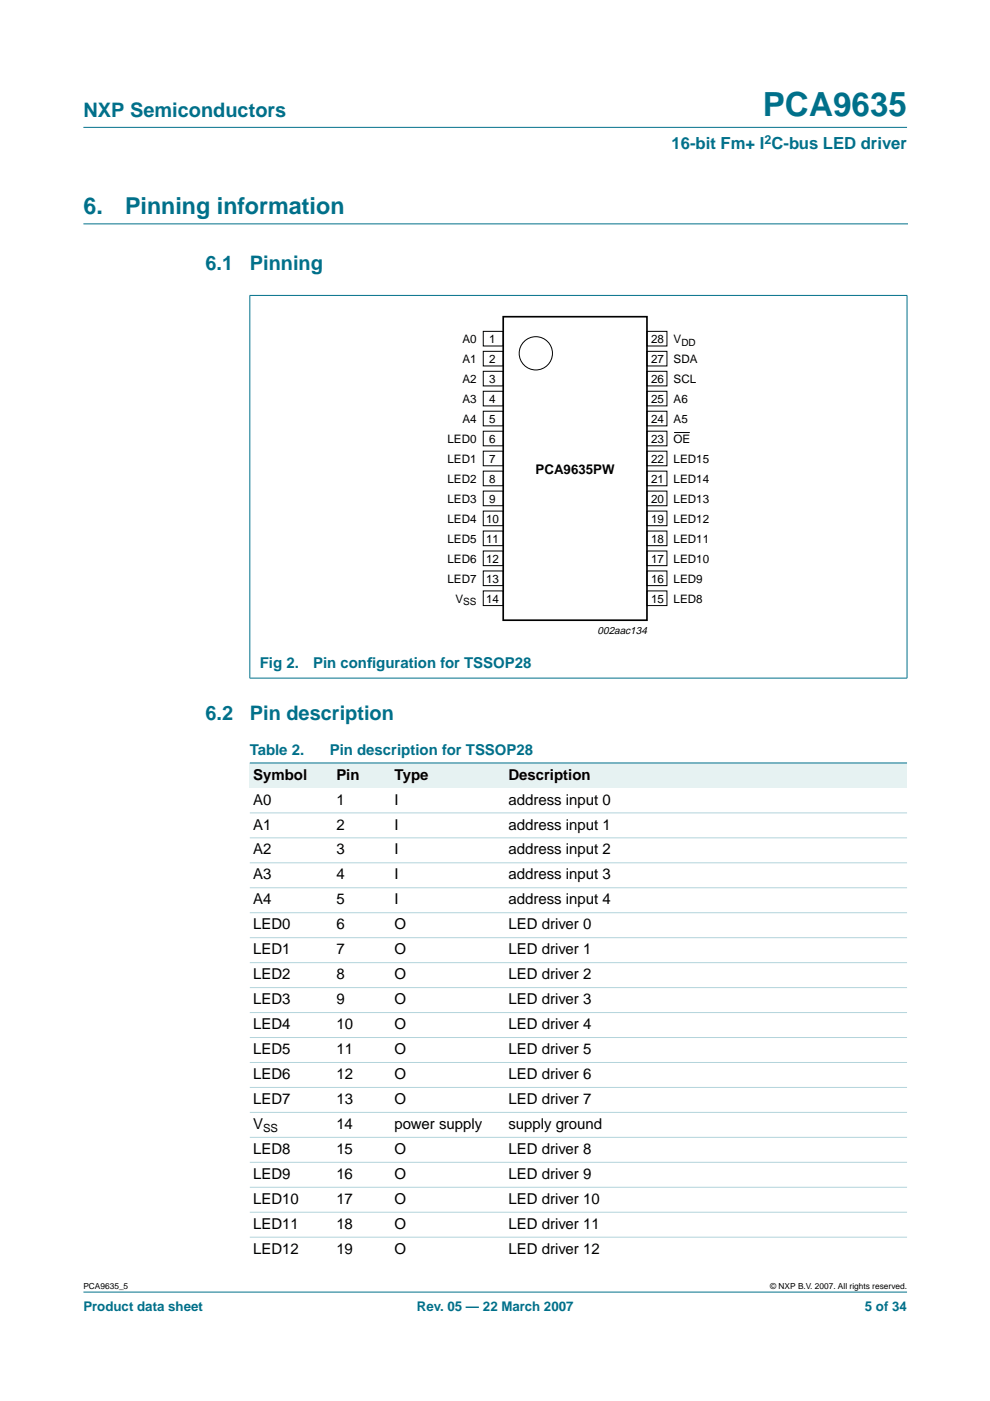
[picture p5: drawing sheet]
<svg xmlns="http://www.w3.org/2000/svg" width="210mm" height="297mm" viewBox="0 0 210 297" stroke-linecap="round" stroke-linejoin="round" font-family="sans-serif">
<g fill="#00708a" stroke="#00708a" stroke-width=".21">
<path d="M17.7 273.9h174.6z"/>
<path d="M17.7 27h174.6z"/>
<path d="M53 62.7v81z"/>
<path d="M192.3 62.7v81z"/>
<path d="M52.9 62.6h139.5z"/>
<path d="M52.9 143.8h139.5z"/>
</g>
<path d="M17.7 47.5h174.7" fill="none" stroke="#00708a" stroke-width=".21"/>
<g fill="none" stroke="#000" stroke-width=".21">
<path d="M102.5 70.3h4.2v3.1h-4.2zM102.5 74.5h4.2v3.1h-4.2zM102.5 78.7h4.2v3.1h-4.2zM137.2 78.7h4.2v3.1h-4.2zM137.2 70.3h4.2v3.1h-4.2zM137.2 74.5h4.2v3.1h-4.2zM102.5 83h4.2v3.1h-4.2zM102.5 87.2h4.2v3.1h-4.2zM102.5 91.4h4.2v3.1h-4.2zM102.5 95.7h4.2v3.1h-4.2zM102.5 99.9h4.2v3.1h-4.2zM137.2 95.7h4.2v3.1h-4.2z"/>
<path d="M137.2 99.9h4.2v3.1h-4.2zM137.2 87.2h4.2v3.1h-4.2zM137.2 91.4h4.2v3.1h-4.2zM137.2 83h4.2v3.1h-4.2zM142.9 91.7h3.4M102.5 104.1h4.2v3.1h-4.2zM102.5 108.4h4.2v3.1h-4.2zM102.5 112.6h4.2v3.1h-4.2zM102.5 116.8h4.2v3.1h-4.2zM137.2 112.6h4.2v3.1h-4.2zM137.2 116.8h4.2v3.1h-4.2zM137.2 104.1h4.2v3.1h-4.2z"/>
<path d="M137.2 108.4h4.2v3.1h-4.2zM102.5 121.1h4.2v3.1h-4.2zM102.5 125.3h4.2v3.1h-4.2zM137.2 121.1h4.2v3.1h-4.2zM137.2 125.3h4.2v3.1h-4.2z"/>
<circle cx="113.6" cy="74.9" r="3.5"/>
</g>
<path d="M106.7 67.2h30.5v64.3h-30.5z" fill="none" stroke="#000" stroke-width=".35"/>
<g fill="#e6f2f2">
<path d="M53 161.8h17.6v5.3h-17.6z" fill-rule="evenodd"/>
<path d="M70.6 161.8h12.4v5.3h-12.4z" fill-rule="evenodd"/>
<path d="M83 161.8h24.1v5.3h-24.1z" fill-rule="evenodd"/>
<path d="M107.1 161.8h85.2v5.3h-85.2z" fill-rule="evenodd"/>
</g>
<path d="M53 161.8h139.3z" fill="#00708a" stroke="#00708a" stroke-width=".21"/>
<g fill="#b3d4db" stroke="#b3d4db" stroke-width=".21">
<path d="M53 172.3h139.3z"/>
<path d="M53 177.6h139.3z"/>
<path d="M53 182.9h139.3z"/>
<path d="M53 188.2h139.3z"/>
<path d="M53 193.5h139.3z"/>
<path d="M53 198.8h139.3z"/>
<path d="M53 204.1h139.3z"/>
<path d="M53 209.4h139.3z"/>
<path d="M53 214.7h139.3z"/>
<path d="M53 220h139.3z"/>
<path d="M53 225.3h139.3z"/>
<path d="M53 230.6h139.3z"/>
<path d="M53 235.8h139.3z"/>
<path d="M53 241.1h139.3z"/>
<path d="M53 246.4h139.3z"/>
<path d="M53 251.7h139.3z"/>
<path d="M53 257h139.3z"/>
<path d="M53 262.3h139.3z"/>
</g>
<text font-size="7.1" fill="#00708a" x="161.7" y="24.7">PCA9635</text>
<g font-size="4.9" fill="#00708a">
<text x="17.7" y="45.5">6.</text>
<text x="26.5" y="45.5">Pinning information</text>
</g>
<g font-size="4.2" fill="#00708a">
<text x="17.7" y="24.9">NXP Semiconductors</text>
<text x="43.6" y="57.3">6.1</text>
<text x="53" y="57.3">Pinning</text>
<text x="43.6" y="152.6">6.2</text>
<text x="53" y="152.6">Pin description</text>
</g>
<text font-size="3.5" fill="#00708a" x="142.4" y="31.6">16-bit Fm+ I C-bus LED driver</text>
<g font-size="3.2" fill="#00708a">
<text x="55.1" y="141.7">Fig 2.</text>
<text x="66.4" y="141.7">Pin conf</text>
<text x="77.8" y="141.7">iguration for TSSOP28</text>
<text x="53" y="160">Table 2.</text>
<text x="69.9" y="160">Pin description for TSSOP28</text>
</g>
<g font-size="3.2">
<text x="53.7" y="165.3">Symbol</text>
<text x="71.3" y="165.3">Pin</text>
<text x="83.7" y="165.3">Type</text>
<text x="107.8" y="165.3">Description</text>
<text x="53.7" y="170.6">A0</text>
<text x="71.3" y="170.6">1</text>
<text x="83.7" y="170.6">I</text>
<text x="107.8" y="170.6">address input 0</text>
<text x="53.7" y="175.9">A1</text>
<text x="71.3" y="175.9">2</text>
<text x="83.7" y="175.9">I</text>
<text x="107.8" y="175.9">address input 1</text>
<text x="53.7" y="181.2">A2</text>
<text x="71.3" y="181.2">3</text>
<text x="83.7" y="181.2">I</text>
<text x="107.8" y="181.2">address input 2</text>
<text x="53.7" y="186.5">A3</text>
<text x="53.7" y="191.8">A4</text>
<text x="71.3" y="186.5">4</text>
<text x="71.3" y="191.8">5</text>
<text x="83.7" y="186.5">I</text>
<text x="83.7" y="191.8">I</text>
<text x="107.8" y="186.5">address input 3</text>
<text x="107.8" y="191.8">address input 4</text>
<text x="53.7" y="197">LED0</text>
<text x="71.3" y="197">6</text>
<text x="83.7" y="197">O</text>
<text x="107.8" y="197">LED driver 0</text>
<text x="53.7" y="202.3">LED1</text>
<text x="71.3" y="202.3">7</text>
<text x="83.7" y="202.3">O</text>
<text x="107.8" y="202.3">LED driver 1</text>
<text x="53.7" y="207.6">LED2</text>
<text x="71.3" y="207.6">8</text>
<text x="83.7" y="207.6">O</text>
<text x="107.8" y="207.6">LED driver 2</text>
<text x="53.7" y="212.9">LED3</text>
<text x="71.3" y="212.9">9</text>
<text x="83.7" y="212.9">O</text>
<text x="107.8" y="212.9">LED driver 3</text>
<text x="53.7" y="218.2">LED4</text>
<text x="71.3" y="218.2">10</text>
<text x="83.7" y="218.2">O</text>
<text x="107.8" y="218.2">LED driver 4</text>
<text x="53.7" y="223.5">LED5</text>
<text x="71.3" y="223.5">11</text>
<text x="83.7" y="223.5">O</text>
<text x="107.8" y="223.5">LED driver 5</text>
<text x="53.7" y="228.8">LED6</text>
<text x="71.3" y="228.8">12</text>
<text x="83.7" y="228.8">O</text>
<text x="107.8" y="228.8">LED driver 6</text>
<text x="53.7" y="234.1">LED7</text>
<text x="53.7" y="239.4">V</text>
<text x="71.3" y="239.4">14</text>
<text x="71.3" y="234.1">13</text>
<text x="83.7" y="239.4">power supply</text>
<text x="83.7" y="234.1">O</text>
<text x="107.8" y="239.4">supply ground</text>
<text x="107.8" y="234.1">LED driver 7</text>
<text x="53.7" y="244.7">LED8</text>
<text x="71.3" y="244.7">15</text>
<text x="83.7" y="244.7">O</text>
<text x="107.8" y="244.7">LED driver 8</text>
<text x="53.7" y="250">LED9</text>
<text x="71.3" y="250">16</text>
<text x="83.7" y="250">O</text>
<text x="107.8" y="250">LED driver 9</text>
<text x="53.7" y="255.3">LED10</text>
<text x="71.3" y="255.3">17</text>
<text x="83.7" y="255.3">O</text>
<text x="107.8" y="255.3">LED driver 10</text>
<text x="53.7" y="260.5">LED11</text>
<text x="71.3" y="260.5">18</text>
<text x="83.7" y="260.5">O</text>
<text x="107.8" y="260.5">LED driver 11</text>
<text x="53.7" y="265.8">LED12</text>
<text x="71.3" y="265.8">19</text>
<text x="83.7" y="265.8">O</text>
<text x="107.8" y="265.8">LED driver 12</text>
</g>
<text font-size="2.8" x="113.5" y="100.5">PCA9635PW</text>
<g font-size="2.8" fill="#00708a">
<text x="17.7" y="278">Product data sheet</text>
<text x="88.4" y="278">Rev. 05 — 22 March 2007</text>
<text x="183.4" y="278">5 of 34</text>
</g>
<text font-size="2.6" fill="#00708a" x="162.1" y="30.5">2</text>
<g font-size="2.5">
<text x="98" y="72.8">A0</text>
<text x="98" y="77">A1</text>
<text x="103.7" y="72.7">1</text>
<text x="103.7" y="77">2</text>
<text x="138.1" y="72.7">28</text>
<text x="138.1" y="77">27</text>
<text x="142.8" y="72.8">V</text>
<text x="142.8" y="77">SDA</text>
<text x="98" y="81.3">A2</text>
<text x="103.7" y="81.2">3</text>
<text x="138.1" y="81.2">26</text>
<text x="142.8" y="81.3">SCL</text>
<text x="98" y="85.5">A3</text>
<text x="98" y="89.7">A4</text>
<text x="103.7" y="85.4">4</text>
<text x="103.7" y="89.7">5</text>
<text x="138.1" y="89.7">24</text>
<text x="138.1" y="85.4">25</text>
<text x="142.8" y="85.5">A6</text>
<text x="142.8" y="89.7">A5</text>
<text x="94.9" y="94">LED0</text>
<text x="103.7" y="93.9">6</text>
<text x="138.1" y="93.9">23</text>
<text x="142.8" y="94">OE</text>
<text x="94.9" y="98.2">LED1</text>
<text x="103.7" y="98.1">7</text>
<text x="138.1" y="98.1">22</text>
<text x="142.8" y="98.2">LED15</text>
<text x="94.9" y="102.4">LED2</text>
<text x="94.9" y="106.7">LED3</text>
<text x="103.7" y="102.4">8</text>
<text x="103.7" y="106.6">9</text>
<text x="138.1" y="106.6">20</text>
<text x="138.1" y="102.4">21</text>
<text x="142.8" y="102.4">LED14</text>
<text x="142.8" y="106.7">LED13</text>
<text x="94.9" y="110.9">LED4</text>
<text x="103.1" y="110.8">10</text>
<text x="138.1" y="110.8">19</text>
<text x="142.8" y="110.9">LED12</text>
<text x="94.9" y="115.1">LED5</text>
<text x="94.9" y="119.4">LED6</text>
<text x="103.1" y="115.1">11</text>
<text x="103.1" y="119.3">12</text>
<text x="138.1" y="115.1">18</text>
<text x="138.1" y="119.3">17</text>
<text x="142.8" y="115.1">LED11</text>
<text x="142.8" y="119.4">LED10</text>
<text x="94.9" y="123.6">LED7</text>
<text x="103.1" y="123.5">13</text>
<text x="138.1" y="123.5">16</text>
<text x="142.8" y="123.6">LED9</text>
<text x="96.6" y="127.8">V</text>
<text x="103.1" y="127.8">14</text>
<text x="138.1" y="127.8">15</text>
<text x="142.8" y="127.8">LED8</text>
</g>
<text font-size="2.4" x="55.8" y="239.9">SS</text>
<text font-size="2.2" x="126.7" y="134.3">002aac134</text>
<g font-size="2.1">
<text x="144.5" y="73.3">DD</text>
<text x="98.2" y="128.3">SS</text>
</g>
<g font-size="1.8">
<text x="17.7" y="273.4">PCA9635_5</text>
<text x="163.3" y="273.4">© NXP B.V. 2007. All rights reserved.</text>
</g>
</svg>
